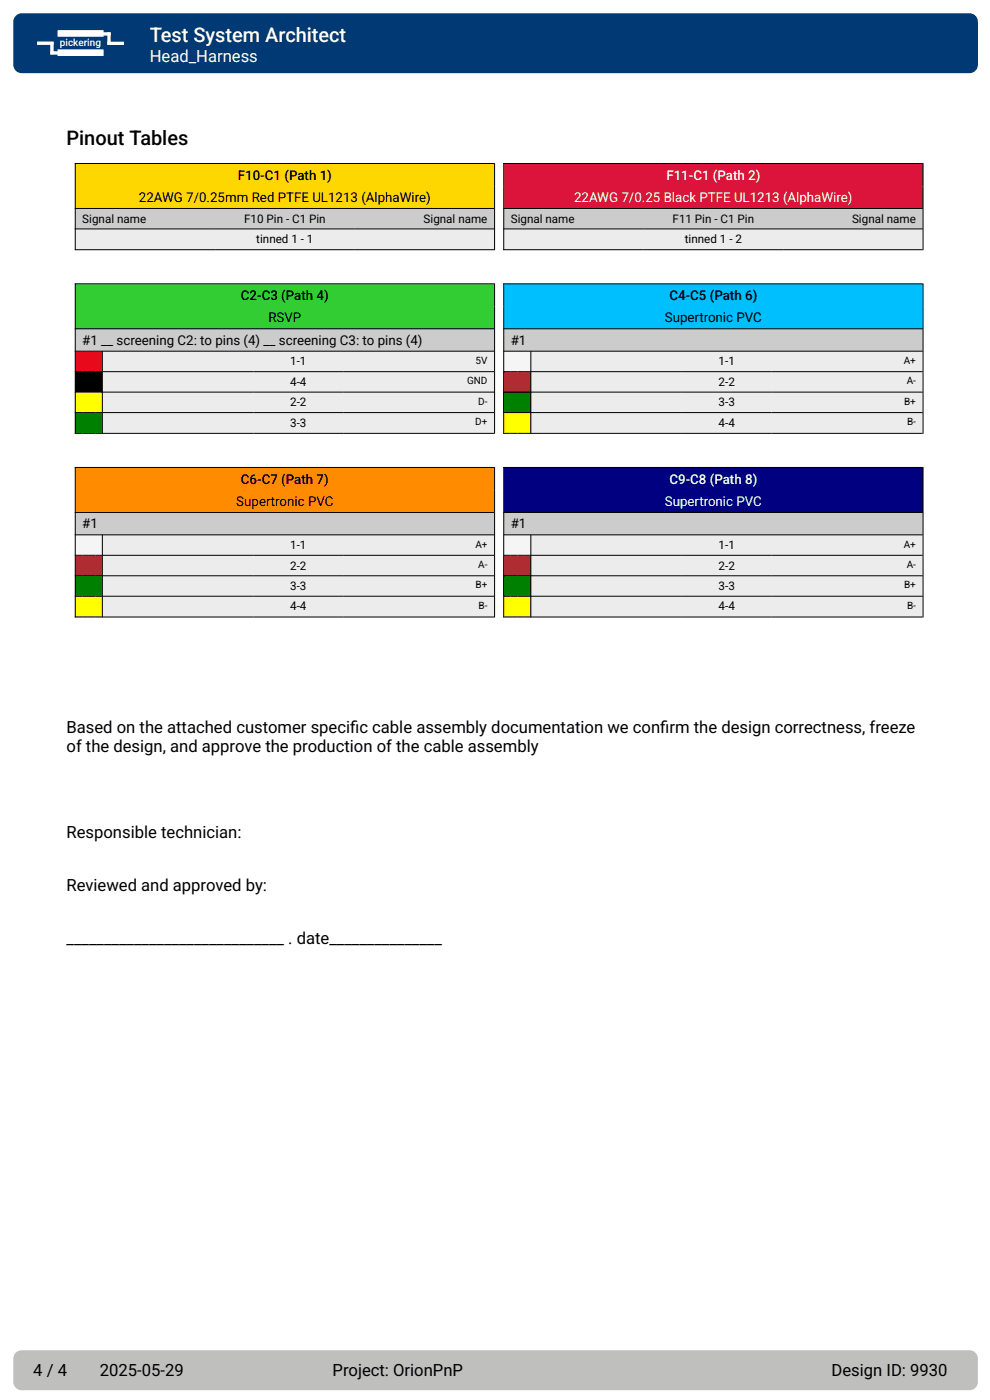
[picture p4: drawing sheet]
<svg xmlns="http://www.w3.org/2000/svg" width="210mm" height="297mm" viewBox="0 0 210 297" stroke-linecap="round" stroke-linejoin="round" font-family="sans-serif">
<path d="M3.3 3.3l.8-.4 .5-.1h201.1a1.76 1.76 0 0 1 1.7 1.8v9.2a1.76 1.76 0 0 1-1.7 1.7h-201.1a1.76 1.76 0 0 1-1.8-1.7v-9.2l.1-.5z" fill="#003974"/>
<path d="M3.3 287l.8-.5h.5h201.1a1.76 1.76 0 0 1 1.7 1.7v5a1.76 1.76 0 0 1-1.7 1.7h-201.1a1.76 1.76 0 0 1-1.8-1.7v-5l.1-.4z" fill="#bfc0be"/>
<g fill="#ececec">
<path d="M166.1 48.6h29.7v4.4h-29.7z"/>
<path d="M136.5 48.6h29.6v4.4h-29.6z"/>
<path d="M106.9 48.6h29.6v4.4h-29.6z"/>
</g>
<g fill="#ccc">
<path d="M166.1 44.2h29.7v4.4h-29.7z"/>
<path d="M136.5 44.2h29.6v4.4h-29.6z"/>
<path d="M106.9 44.2h29.6v4.4h-29.6z"/>
</g>
<g fill="#dc143c">
<path d="M106.9 39.5h88.8v4.7h-88.8z"/>
<path d="M106.9 34.7h88.8v4.8h-88.8z"/>
</g>
<g fill="#ececec">
<path d="M75.2 48.6h29.7v4.4h-29.7z"/>
<path d="M45.6 48.6h29.6v4.4h-29.6z"/>
<path d="M16 48.6h29.6v4.4h-29.6z"/>
</g>
<g fill="#ccc">
<path d="M75.2 44.2h29.7v4.4h-29.7z"/>
<path d="M45.6 44.2h29.6v4.4h-29.6z"/>
<path d="M16 44.2h29.6v4.4h-29.6z"/>
</g>
<g fill="#ffd700">
<path d="M16 39.5h88.8v4.7h-88.8z"/>
<path d="M16 34.7h88.8v4.8h-88.8z"/>
</g>
<path d="M15.9 34.7h88.9M16 34.6v18.5M104.9 34.6v18.5M106.8 34.7h88.9M106.9 34.6v18.5M195.8 34.6v18.5M15.9 44.2h88.9M15.9 48.6h88.9M15.9 53h88.9M106.8 44.2h88.9M106.8 48.6h88.9M106.8 53h88.9" fill="none" stroke="#000" stroke-width=".21"/>
<g fill="#ececec">
<path d="M163.7 87.5h32.1v4.4h-32.1z"/>
<path d="M144.6 87.5h19.1v4.4h-19.1z"/>
<path d="M112.6 87.5h32v4.4h-32z"/>
</g>
<g fill="#ff0">
<path d="M111.2 87.5h1.4v4.4h-1.4z"/>
<path d="M109.8 87.5h1.4v4.4h-1.4z"/>
<path d="M108.4 87.5h1.4v4.4h-1.4z"/>
<path d="M106.9 87.5h1.5v4.4h-1.5z"/>
</g>
<g fill="#ececec">
<path d="M163.7 83.2h32.1v4.3h-32.1z"/>
<path d="M144.6 83.2h19.1v4.3h-19.1z"/>
<path d="M112.6 83.2h32v4.3h-32z"/>
</g>
<g fill="#008000">
<path d="M111.2 83.2h1.4v4.3h-1.4z"/>
<path d="M109.8 83.2h1.4v4.3h-1.4z"/>
<path d="M108.4 83.2h1.4v4.3h-1.4z"/>
<path d="M106.9 83.2h1.5v4.3h-1.5z"/>
</g>
<g fill="#ececec">
<path d="M163.7 78.8h32.1v4.4h-32.1z"/>
<path d="M144.6 78.8h19.1v4.4h-19.1z"/>
<path d="M112.6 78.8h32v4.4h-32z"/>
</g>
<g fill="#a52a2a">
<path d="M111.2 78.8h1.4v4.4h-1.4z"/>
<path d="M109.8 78.8h1.4v4.4h-1.4z"/>
<path d="M108.4 78.8h1.4v4.4h-1.4z"/>
<path d="M106.9 78.8h1.5v4.4h-1.5z"/>
</g>
<g fill="#ececec">
<path d="M163.7 74.5h32.1v4.3h-32.1z"/>
<path d="M144.6 74.5h19.1v4.3h-19.1z"/>
<path d="M112.6 74.5h32v4.3h-32z"/>
</g>
<g fill="#f5f5f5">
<path d="M111.2 74.5h1.4v4.3h-1.4z"/>
<path d="M109.8 74.5h1.4v4.3h-1.4z"/>
<path d="M108.4 74.5h1.4v4.3h-1.4z"/>
<path d="M106.9 74.5h1.5v4.3h-1.5z"/>
</g>
<path d="M106.9 69.8h88.8v4.7h-88.8z" fill="#ccc"/>
<g fill="#00bfff">
<path d="M106.9 65h88.8v4.8h-88.8z"/>
<path d="M106.9 60.2h88.8v4.8h-88.8z"/>
</g>
<g fill="#ececec">
<path d="M72.8 87.5h32.1v4.4h-32.1z"/>
<path d="M53.8 87.5h19v4.4h-19z"/>
<path d="M21.7 87.5h32.1v4.4h-32.1z"/>
</g>
<g fill="#008000">
<path d="M20.3 87.5h1.4v4.4h-1.4z"/>
<path d="M18.9 87.5h1.4v4.4h-1.4z"/>
<path d="M17.5 87.5h1.4v4.4h-1.4z"/>
<path d="M16 87.5h1.5v4.4h-1.5z"/>
</g>
<g fill="#ececec">
<path d="M72.8 83.2h32.1v4.3h-32.1z"/>
<path d="M53.8 83.2h19v4.3h-19z"/>
<path d="M21.7 83.2h32.1v4.3h-32.1z"/>
</g>
<g fill="#ff0">
<path d="M20.3 83.2h1.4v4.3h-1.4z"/>
<path d="M18.9 83.2h1.4v4.3h-1.4z"/>
<path d="M17.5 83.2h1.4v4.3h-1.4z"/>
<path d="M16 83.2h1.5v4.3h-1.5z"/>
</g>
<g fill="#ececec">
<path d="M72.8 78.8h32.1v4.4h-32.1z"/>
<path d="M53.8 78.8h19v4.4h-19z"/>
<path d="M21.7 78.8h32.1v4.4h-32.1z"/>
</g>
<path d="M16 78.8h1.5v4.4h-1.5zM17.5 78.8h1.4v4.4h-1.4zM18.9 78.8h1.4v4.4h-1.4zM20.3 78.8h1.4v4.4h-1.4z" fill="#000"/>
<g fill="#ececec">
<path d="M72.8 74.5h32.1v4.3h-32.1z"/>
<path d="M53.8 74.5h19v4.3h-19z"/>
<path d="M21.7 74.5h32.1v4.3h-32.1z"/>
</g>
<g fill="#f00">
<path d="M20.3 74.5h1.4v4.3h-1.4z"/>
<path d="M18.9 74.5h1.4v4.3h-1.4z"/>
<path d="M17.5 74.5h1.4v4.3h-1.4z"/>
<path d="M16 74.5h1.5v4.3h-1.5z"/>
</g>
<path d="M16 69.8h88.8v4.7h-88.8z" fill="#ccc"/>
<g fill="#32cd32">
<path d="M16 65h88.8v4.8h-88.8z"/>
<path d="M16 60.2h88.8v4.8h-88.8z"/>
</g>
<g fill="none" stroke="#000" stroke-width=".21">
<path d="M15.9 60.2h88.9M15.9 69.8h88.9M15.9 74.5h88.9M15.9 78.8h88.9M16 60.1v31.9M21.7 74.5v17.5M104.9 60.1v31.9M106.8 60.2h88.9M106.8 69.8h88.9M106.8 74.5h88.9M106.8 78.8h88.9M106.9 60.1v31.9"/>
<path d="M112.6 74.5v17.5M195.8 60.1v31.9M15.9 83.2h88.9M15.9 87.5h88.9M15.9 91.9h88.9M106.8 83.2h88.9M106.8 87.5h88.9M106.8 91.9h88.9"/>
</g>
<g fill="#ececec">
<path d="M163.7 126.5h32.1v4.4h-32.1z"/>
<path d="M144.6 126.5h19.1v4.4h-19.1z"/>
<path d="M112.6 126.5h32v4.4h-32z"/>
</g>
<g fill="#ff0">
<path d="M111.2 126.5h1.4v4.4h-1.4z"/>
<path d="M109.8 126.5h1.4v4.4h-1.4z"/>
<path d="M108.4 126.5h1.4v4.4h-1.4z"/>
<path d="M106.9 126.5h1.5v4.4h-1.5z"/>
</g>
<g fill="#ececec">
<path d="M163.7 122.1h32.1v4.4h-32.1z"/>
<path d="M144.6 122.1h19.1v4.4h-19.1z"/>
<path d="M112.6 122.1h32v4.4h-32z"/>
</g>
<g fill="#008000">
<path d="M111.2 122.1h1.4v4.4h-1.4z"/>
<path d="M109.8 122.1h1.4v4.4h-1.4z"/>
<path d="M108.4 122.1h1.4v4.4h-1.4z"/>
<path d="M106.9 122.1h1.5v4.4h-1.5z"/>
</g>
<g fill="#ececec">
<path d="M163.7 117.8h32.1v4.3h-32.1z"/>
<path d="M144.6 117.8h19.1v4.3h-19.1z"/>
<path d="M112.6 117.8h32v4.3h-32z"/>
</g>
<g fill="#a52a2a">
<path d="M111.2 117.8h1.4v4.3h-1.4z"/>
<path d="M109.8 117.8h1.4v4.3h-1.4z"/>
<path d="M108.4 117.8h1.4v4.3h-1.4z"/>
<path d="M106.9 117.8h1.5v4.3h-1.5z"/>
</g>
<g fill="#ececec">
<path d="M163.7 113.5h32.1v4.3h-32.1z"/>
<path d="M144.6 113.5h19.1v4.3h-19.1z"/>
<path d="M112.6 113.5h32v4.3h-32z"/>
</g>
<g fill="#f5f5f5">
<path d="M111.2 113.5h1.4v4.3h-1.4z"/>
<path d="M109.8 113.5h1.4v4.3h-1.4z"/>
<path d="M108.4 113.5h1.4v4.3h-1.4z"/>
<path d="M106.9 113.5h1.5v4.3h-1.5z"/>
</g>
<path d="M106.9 108.7h88.8v4.8h-88.8z" fill="#ccc"/>
<g fill="#000080">
<path d="M106.9 104h88.8v4.7h-88.8z"/>
<path d="M106.9 99.2h88.8v4.8h-88.8z"/>
</g>
<g fill="#ececec">
<path d="M72.8 126.5h32.1v4.4h-32.1z"/>
<path d="M53.8 126.5h19v4.4h-19z"/>
<path d="M21.7 126.5h32.1v4.4h-32.1z"/>
</g>
<g fill="#ff0">
<path d="M20.3 126.5h1.4v4.4h-1.4z"/>
<path d="M18.9 126.5h1.4v4.4h-1.4z"/>
<path d="M17.5 126.5h1.4v4.4h-1.4z"/>
<path d="M16 126.5h1.5v4.4h-1.5z"/>
</g>
<g fill="#ececec">
<path d="M72.8 122.1h32.1v4.4h-32.1z"/>
<path d="M53.8 122.1h19v4.4h-19z"/>
<path d="M21.7 122.1h32.1v4.4h-32.1z"/>
</g>
<g fill="#008000">
<path d="M20.3 122.1h1.4v4.4h-1.4z"/>
<path d="M18.9 122.1h1.4v4.4h-1.4z"/>
<path d="M17.5 122.1h1.4v4.4h-1.4z"/>
<path d="M16 122.1h1.5v4.4h-1.5z"/>
</g>
<g fill="#ececec">
<path d="M72.8 117.8h32.1v4.3h-32.1z"/>
<path d="M53.8 117.8h19v4.3h-19z"/>
<path d="M21.7 117.8h32.1v4.3h-32.1z"/>
</g>
<g fill="#a52a2a">
<path d="M20.3 117.8h1.4v4.3h-1.4z"/>
<path d="M18.9 117.8h1.4v4.3h-1.4z"/>
<path d="M17.5 117.8h1.4v4.3h-1.4z"/>
<path d="M16 117.8h1.5v4.3h-1.5z"/>
</g>
<g fill="#ececec">
<path d="M72.8 113.5h32.1v4.3h-32.1z"/>
<path d="M53.8 113.5h19v4.3h-19z"/>
<path d="M21.7 113.5h32.1v4.3h-32.1z"/>
</g>
<g fill="#f5f5f5">
<path d="M20.3 113.5h1.4v4.3h-1.4z"/>
<path d="M18.9 113.5h1.4v4.3h-1.4z"/>
<path d="M17.5 113.5h1.4v4.3h-1.4z"/>
<path d="M16 113.5h1.5v4.3h-1.5z"/>
</g>
<path d="M16 108.7h88.8v4.8h-88.8z" fill="#ccc"/>
<g fill="#ff8c00">
<path d="M16 104h88.8v4.7h-88.8z"/>
<path d="M16 99.2h88.8v4.8h-88.8z"/>
</g>
<g fill="none" stroke="#000" stroke-width=".21">
<path d="M15.9 99.2h88.9M16 99.1v31.9M104.9 99.1v31.9M106.8 99.2h88.9M106.9 99.1v31.9M195.8 99.1v31.9M15.9 108.7h88.9M15.9 113.5h88.9M15.9 117.8h88.9M21.7 113.4v17.6M106.8 108.7h88.9M106.8 113.5h88.9"/>
<path d="M106.8 117.8h88.9M112.6 113.4v17.6M15.9 122.1h88.9M15.9 126.5h88.9M15.9 130.9h88.9M106.8 122.1h88.9M106.8 126.5h88.9M106.8 130.9h88.9"/>
</g>
<g fill="#fff">
<path d="M12.2 6.4h9.7l.1 1.3-9.7 .1z"/>
<path d="M12.2 10.5h9.7l.1 1.3-9.7 .1z"/>
<path d="M20 6.9l3.4-.1 .1 .7h-3.5z"/>
<path d="M22.8 6.9h.7l-.1 2.6h-.6z"/>
<path d="M22.8 8.9l3.4-.1 .1 .7-3.5 .1z"/>
<path d="M7.9 8.8h3.4l.1 .7h-3.5z"/>
<path d="M10.7 8.9h.7l-.1 2.7-.6-.1z"/>
<path d="M10.7 10.9h3.5v.6l-3.4 .1z"/>
</g>
<text font-size="4.2" fill="#fff" x="31.7" y="8.9">Test System Architect</text>
<text font-size="4.2" x="14.1" y="30.7">Pinout Tables</text>
<text font-size="3.5" fill="#fff" x="31.7" y="13.2">Head_Harness</text>
<g font-size="3.5">
<text x="14.1" y="155.4">Based on the attached customer specif</text>
<text x="74.3" y="155.4">ic cable assembly documentation we conf</text>
<text x="140" y="155.4">irm the design correctness, freeze</text>
<text x="14.1" y="159.6">of the design, and approve the production of the cable assembly</text>
<text x="14.1" y="177.8">Responsible technician:</text>
<text x="14.1" y="189">Reviewed and approved by:</text>
<text x="14.1" y="200.2">_____________________________ . date_______________</text>
<text x="7.1" y="291.8">4 / 4</text>
<text x="21.2" y="291.8">2025-05-29</text>
<text x="70.6" y="291.8">Project: OrionPnP</text>
<text x="176.4" y="291.8">Design ID: 9930</text>
</g>
<g font-size="2.8">
<text x="50.5" y="38.1">F10-C1 (Path 1)</text>
<text x="29.5" y="42.8">22AWG 7/0.25mm Red PTFE UL1213 (AlphaWire)</text>
<text x="51.1" y="63.6">C2-C3 (Path 4)</text>
<text x="142" y="63.6">C4-C5 (Path 6)</text>
<text x="56.9" y="68.3">RSVP</text>
<text x="141" y="68.3">Supertronic PVC</text>
<text x="17.5" y="73.1">#1 __ screening C2: to pins (4) __ screening C3: to pins (4)</text>
<text x="108.4" y="73.1">#1</text>
<text x="50.1" y="107.3">Supertronic PVC</text>
<text x="51.1" y="102.6">C6-C7 (Path 7)</text>
<text x="17.5" y="112.1">#1</text>
<text x="108.4" y="112.1">#1</text>
</g>
<g font-size="2.8" fill="#fff">
<text x="141.4" y="38.1">F11-C1 (Path 2)</text>
<text x="121.8" y="42.8">22AWG 7/0.25 Black PTFE UL1213 (AlphaWire)</text>
<text x="141" y="107.3">Supertronic PVC</text>
<text x="142" y="102.6">C9-C8 (Path 8)</text>
</g>
<g font-size="2.5">
<text x="17.5" y="47.2">Signal name</text>
<text x="51.8" y="47.2">F10 Pin - C1 Pin</text>
<text x="89.9" y="47.2">Signal name</text>
<text x="108.4" y="47.2">Signal name</text>
<text x="142.7" y="47.2">F11 Pin - C1 Pin</text>
<text x="180.7" y="47.2">Signal name</text>
<text x="54.4" y="51.6">tinned 1 - 1</text>
<text x="145.3" y="51.6">tinned 1 - 2</text>
<text x="61.5" y="77.5">1-1</text>
<text x="152.4" y="77.5">1-1</text>
<text x="61.5" y="81.9">4-4</text>
<text x="152.4" y="81.9">2-2</text>
<text x="61.5" y="86.2">2-2</text>
<text x="152.4" y="86.2">3-3</text>
<text x="61.5" y="90.5">3-3</text>
<text x="152.4" y="90.5">4-4</text>
<text x="61.5" y="116.5">1-1</text>
<text x="152.4" y="116.5">1-1</text>
<text x="61.5" y="120.8">2-2</text>
<text x="61.5" y="125.2">3-3</text>
<text x="152.4" y="120.8">2-2</text>
<text x="152.4" y="125.2">3-3</text>
<text x="61.5" y="129.5">4-4</text>
<text x="152.4" y="129.5">4-4</text>
</g>
<text font-size="2.1" fill="#fff" x="12.7" y="9.7">pickering</text>
<g font-size="2.1">
<text x="100.9" y="77.2">5V</text>
<text x="191.7" y="77.2">A+</text>
<text x="99.1" y="81.5">GND</text>
<text x="192.3" y="81.5">A-</text>
<text x="101.4" y="85.9">D-</text>
<text x="191.8" y="85.9">B+</text>
<text x="100.8" y="90.2">D+</text>
<text x="192.4" y="90.2">B-</text>
<text x="100.8" y="116.2">A+</text>
<text x="191.7" y="116.2">A+</text>
<text x="100.9" y="124.8">B+</text>
<text x="101.4" y="120.5">A-</text>
<text x="191.8" y="124.8">B+</text>
<text x="192.3" y="120.5">A-</text>
<text x="101.5" y="129.2">B-</text>
<text x="192.4" y="129.2">B-</text>
</g>
</svg>
